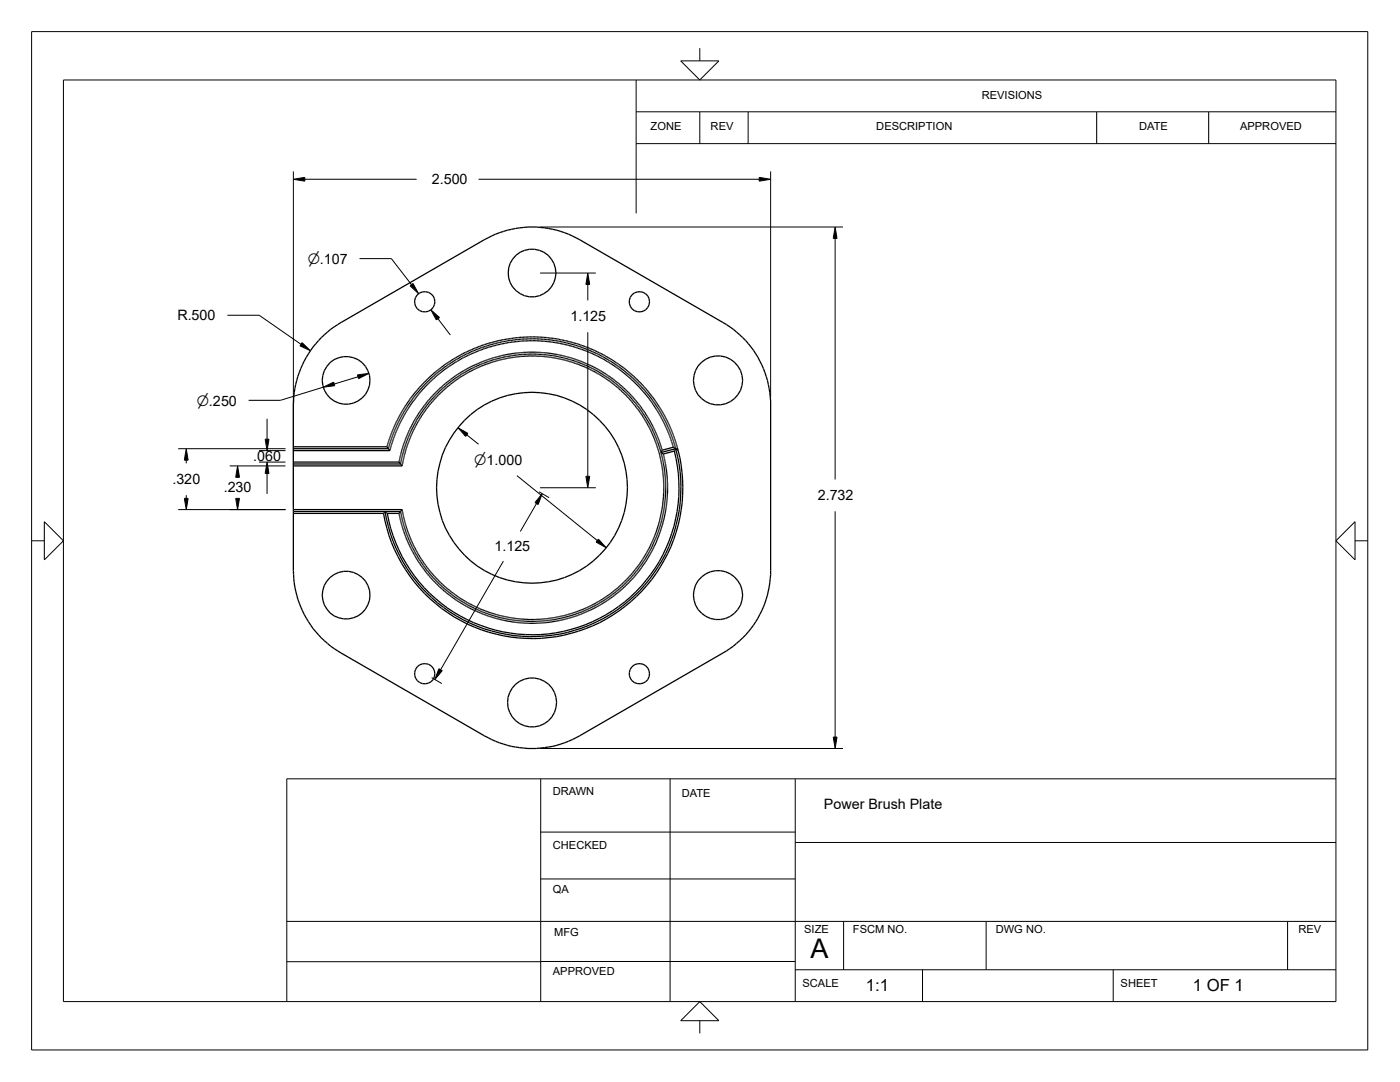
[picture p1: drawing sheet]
<svg xmlns="http://www.w3.org/2000/svg" width="279mm" height="216mm" viewBox="0 0 279 216" stroke-linecap="round" stroke-linejoin="round" font-family="sans-serif">
<g fill="none" stroke="#000" stroke-width=".25">
<path d="M64.1 67.4l1.9-1.7 2.1-1.4 28.5-16.5a19 19 0 0 1 19.1 0l28.6 16.5a18.9 18.9 0 0 1 9.5 15.7v34.6a18.9 18.9 0 0 1-9.5 15.7l-28.6 16.5a19 19 0 0 1-19.1 0l-28.5-16.5a19.1 19.1 0 0 1-9.6-16.5v-33a19.4 19.4 0 0 1 5.6-13.4zM58.5 89.2h18.7M58.5 93h21.8M58.5 92.6h21.4M58.5 92.2h21.1M58.5 89.9h19.3M77.2 89.2l.6 .7M77.3 89.1h-.1M77.6 89.4l-.1 .1M77.9 88.4l-.1 .1M77.9 89.8h-.1M77.9 88.2v.1"/>
<path d="M78.1 86.5h.1M78.1 88.9h.1M78.7 87.1h.1M78.9 86.5l-1.1 3.4M79 86.4l1.2-2.7 1.6-2.6a33.2 33.2 0 0 1 5.1-5.9l1.9-1.5 2-1.4 3.6-1.9a30.6 30.6 0 0 1 11.1-2.4h1.9a29 29 0 0 1 7.2 1.2l3.3 1.2 3.6 1.9 3.7 2.7 2.3 2.2 2.1 2.5 2.2 3.4 1.7 3.4 .9 2.7M79 86.4l-.1 .1M79.6 92.2l.3 .4M79.8 91.5h.1M79.9 92.6l.4-1.8 1-3 1.8-3.9 2.5-3.5 2.2-2.4 1.3-1.1a26 26 0 0 1 12.2-5.8l4.2-.4 3.8 .1 3.4 .7 3.5 1.1 2.9 1.4 3.8 2.5 2.9 2.7 1.1 1.3 1.6 2.3 2 3.5 1.3 3.5 .8 4 .2 4.6-.3 3.1-.9 4-1.7 4-1.7 2.9-2.4 3-2.9 2.7-3.6 2.5-3.4 1.6-3.3 1-4.1 .7h-4.6l-3.7-.6-3.7-1.1-3.4-1.6-3-2-2.9-2.6-2.7-3.1-1.7-2.7-1.8-4.1-1.1-4M79.9 92.6l.4 .4M80.1 92.1h-.1M80.3 93l.4-2.3 .7-2.3 1.1-2.5 1.2-2.2a23.1 23.1 0 0 1 3.3-4.4l1.9-1.8 1.9-1.6 3.6-2.1 3.9-1.6 4.8-1 2.3-.2 2.4 .1 2.6 .3 2.5 .5 3.6 1.3 2.2 1 1.9 1.2a26.2 26.2 0 0 1 8.2 8.5l1.8 3.6 1 3 .6 3.4 .3 4.4-.3 3.1-1.1 4.2-1.5 3.7-1.4 2.3a26 26 0 0 1-8.7 8.4l-1.5 .8-2.6 1.2-2.5 .8-2 .4-3.9 .4-3.9-.2-4.8-1-3.8-1.5-3-1.7-2.3-1.8-1.1-1.1a25.7 25.7 0 0 1-4.2-5l-1.4-2.5-.8-1.9-.8-2.2-.6-3"/>
<path d="M80.3 92.6h.1M80.6 91.2h.1M131.9 90.3l.5 .3M132 90.7v.1M132.2 89.8h.1M132.2 89.8l-1.1-3.1-1.8-3.4-1.9-2.7-2.7-3-2.9-2.4-2.3-1.5-3.6-1.6-3-1a26.8 26.8 0 0 0-5.7-.8h-1.9l-2.9 .2-2.3 .5-2.4 .6-2.4 1-2.4 1.1-1.8 1.1-2 1.6-1.3 1.1-2.5 2.6-2.4 3.4-1.9 4-.9 2.6-.5 2.1M132.2 89.8l-.3 .5M132.3 92h.1M132.4 90.6l.5 2.3 .3 2.5v3l-.2 2.5-.5 2.9-.8 2.4-1 2.6-1.4 2.5-1.2 1.9-1.8 2.2-2.1 2.1-2.4 1.9-3.4 2.1-2.5 1.1-3 .9a26.8 26.8 0 0 1-5.7 .8l-1.9 .1-2.9-.3-2.3-.4-2.8-.8-3.1-1.3-2-1.1-3.1-2.2-1.3-1.1-2.5-2.6-2.4-3.4-1.8-3.7-.9-2.7-.6-2.4M132.5 91.4h.1M133.2 85.9v.1M133.3 86.1h.1"/>
<path d="M133.6 85.9h.1M133.6 87h.1M133.7 87.1v.1M133.9 86.6v.1M133.9 86.7l-1.1-2.6-2.1-3.5a29.3 29.3 0 0 0-7.7-7.7l-1.1-.8a29.6 29.6 0 0 0-5.7-2.8l-4.5-1.2-4.6-.5h-2.7l-2.5 .3-3 .6-2.3 .7a28.2 28.2 0 0 0-7.8 4 29.6 29.6 0 0 0-8 8.7l-1.8 3.5-1.5 4.1h-19M133.9 87.9h.1M133.9 86.7l.1 .1M134 86.8l.8 2.8M134 85.9h.1M134.2 87.4h.1M134.2 86.4h.1M134.2 88.8l.1 .1"/>
<path d="M134.3 86.5v.1M134.3 87.6v.1M134.4 89.2l-2.2 .6M134.4 86.7l-1.1-2.5-1.2-2.2-2.6-3.6a29.9 29.9 0 0 0-8.9-7.5l-2.2-1.1-3.4-1.3-1.8-.5-3-.5-4.7-.3-2.5 .2-3.3 .5a31.2 31.2 0 0 0-11.6 5.3l-2.1 1.8-1.6 1.5-2.7 3.2-1.2 1.9-1.5 2.8-1 2.4-.8 2.4M134.4 89.2l.4 .3M134.4 86.8l.1 .2M134.4 86.7v.1M134.4 86.9h.1M134.5 87l.6 2.1M134.5 87h.1M134.5 88.3v.1M134.5 87.1v.1"/>
<path d="M134.6 90l-2.2 .6M134.6 90a29.3 29.3 0 0 1-22.2 36 29.3 29.3 0 0 1-35.1-23.6M134.7 87.6h.1M134.7 89.7h.1M134.8 88v.1M134.8 89.4h.1M134.8 89.5a29.7 29.7 0 0 1-22.4 36.9 29.7 29.7 0 0 1-35.6-24.3M134.8 89.5l-2.9 .8M134.8 89.5l.5 .3M134.8 89.6l-.2 .4M134.8 89.5l.3 .2M134.9 89.5l.1 .1"/>
<path d="M135.1 89l.2 .8M135.1 89.7h.1M135.1 89.7l.2 .1M135.3 89.8a30.1 30.1 0 0 1-22.8 36.9 30.1 30.1 0 0 1-36-24.3M58.5 102.4h18M58.5 102.1h21.4M58.5 101.7h21.8M76.7 102.3h.1M76.8 102.1l.4 .3M76.8 102.1l-.3 .3M77 102.2h.1M77.2 102.4h.1"/>
<path d="M77.3 102.4h2.3M79.8 103.3h.1M79.9 102.1l-.3 .3M80 104.1v.1M80 102.5h.1M80.1 104.6h.1M80.3 101.7l-.4 .4M80.3 103.8v.1M80.3 102v.1M80.6 104.9h.1M80.6 103.4v.1M80.7 103.7h.1"/>
<path d="M80.8 104v.1M80.9 104.5h.1"/>
<circle cx="106.2" cy="54.5" r="4.8"/>
<circle cx="69.1" cy="75.9" r="4.8"/>
<circle cx="84.8" cy="60.2" r="2.03"/>
<circle cx="127.6" cy="60.2" r="2.03"/>
<circle cx="143.3" cy="75.9" r="4.9"/>
<circle cx="106.2" cy="97.3" r="19.1"/>
<circle cx="69.1" cy="118.8" r="4.8"/>
<circle cx="143.3" cy="118.7" r="4.9"/>
<circle cx="84.8" cy="134.4" r="2.02"/>
<circle cx="127.6" cy="134.4" r="2.02"/>
<circle cx="106.2" cy="140.2" r="4.9"/>
</g>
<g fill="none" stroke="#000" stroke-width=".2">
<path d="M6.3 6.3h266.7v203.2h-266.7zM12.7 16h253.9v183.9h-253.9zM127 16v26.6M135.8 12.1h7.7l-3.8 3.9zM139.7 9.6v2.5M58.5 34.2v66.7M58.5 35.8l2.3-.4v.8zM60.8 35.8h22.3M95.5 35.8h56M127 22.3h139.6M127 28.7h139.6M139.7 22.3v6.4"/>
<path d="M149.3 22.3v6.4M151.5 35.4l2.3 .4-2.3 .4zM153.8 34.2v45M218.9 22.3v6.4M241.2 22.3v6.4M71.8 51.6h6.3l4 5.2M81.8 57l.6-.4 1.1 2zM107.8 45.3h60.4M107.8 54.5h11.1M117.3 54.5l.4 2.3h-.8zM117.3 56.8v3.1M166.7 47.6v48.1"/>
<path d="M166.7 45.3l.3 2.3h-.7zM45.4 62.9h6.3l8.4 5.8M60.3 68.4l1.6 1.6-2-1zM64.5 77.3l-8.5 2.6h-6.4M64.5 77.3l2.1-1.1 .2 .8zM71.3 74.8l2.3-.3-2.1 1.1zM71.5 75.2l-4.8 1.4M86 61.8l1.7 1.6-.6 .4zM87.4 63.6l2.5 3.2M117.3 66.3v28.7M35.6 89.5h21.4M36.8 99.4h.7l-.3 2.3z"/>
<path d="M37.2 91.8v.7M37.2 98.8v.6M37.2 89.5l.3 2.3h-.7zM45.8 93h11.2M47 99.4h.8l-.4 2.3zM47.4 93l.4 2.2h-.8zM51.7 89.9h5.3M51.7 92.2h5.3M52.9 87.6h.8l-.4 2.3zM53.3 83.6v4M53.3 94.5v4.1M53.3 92.2l.4 2.3h-.8z"/>
<path d="M91.4 85.3l2 1.2-.5 .6zM93.2 86.8l2.3 1.8M103.2 94.9l16 13M107.6 98.1l2 1.2M107.8 97.3h11.1M108.2 98.5l-.8 2.2-.6-.4zM116.9 95h.8l-.4 2.3zM6.3 107.9h2.5M8.8 104.1l3.9 3.8-3.9 3.8zM35.6 101.7h21.4M100.5 112l-12.6 21.6M107.1 100.5l-3.3 5.5"/>
<path d="M119.4 107.6l1.6 1.7-2-1.1zM166.7 102v45.1M266.6 107.9l3.8-3.8v7.6zM270.4 107.9h2.6M86.1 135.2l2.1 1.2M87.6 133.4l.7 .4-1.5 1.8zM107.8 149.4h60.4M107.9 155.4v44.5M133.7 155.4v44.5M158.7 155.4v44.5M166.3 147.1h.7l-.3 2.3zM266.6 155.4h-209.4v44.5"/>
<path d="M107.9 175.4h50.8M107.9 166h50.8M158.7 168.1h107.9M57.2 191.9h50.7M57.2 183.9h209.4M107.9 191.9h50.8M158.7 193.5h107.9M168.4 183.9v9.6M184.1 193.5v6.4M196.8 183.9v9.6M222.2 193.5v6.4M257 183.9v9.6"/>
<path d="M135.8 203.7l3.9-3.8 3.8 3.8zM139.7 203.7v2.5"/>
</g>
<g fill="#000">
<path d="M58.5 35.4h2.3v.8h-2.3zM151.5 35.4h2.3v.8h-2.3zM81.8 56.6h1.7v2h-1.7zM117 54.5h.7v2.3h-.7zM166.3 45.3h.7v2.3h-.7zM59.9 68.4h2v1.6h-2zM64.6 76.3h2.2v1h-2.2zM71.3 74.5h2.3v1.1h-2.3zM86 61.8h1.7v2h-1.7zM36.8 99.4h.7v2.3h-.7zM36.8 89.6h.7v2.2h-.7zM47 99.4h.8v2.3h-.8z"/>
<path d="M47.1 93h.7v2.2h-.7zM52.9 87.6h.8v2.3h-.8zM53 92.2h.7v2.3h-.7zM91.4 85.4h2v1.7h-2zM106.8 98.6h1.4v2.1h-1.4zM116.9 95h.8v2.3h-.8zM119 107.6h2v1.7h-2zM86.8 133.5h1.5v2.1h-1.5zM166.3 147.1h.7v2.3h-.7z"/>
</g>
<text font-size="5.4" x="161.8" y="191.1">A</text>
<g font-size="3.3">
<text x="172.8" y="197.8">1:1</text>
<text x="238.1" y="197.8">1 OF 1</text>
</g>
<g font-size="2.9">
<text x="86.2" y="36.7">2.500</text>
<text x="61.4" y="52.7">n.107</text>
<text x="35.4" y="63.8">R.500</text>
<text x="113.8" y="64">1.125</text>
<text x="39.3" y="80.9">n.250</text>
<text x="50.5" y="92">.060</text>
<text x="94.7" y="92.8">n1.000</text>
<text x="34.4" y="96.6">.320</text>
<text x="44.7" y="98.3">.230</text>
<text x="163.2" y="99.8">2.732</text>
<text x="98.7" y="109.9">1.125</text>
<text x="164.4" y="161.3">Power Brush Plate</text>
</g>
<g font-size="2.2">
<text x="195.9" y="19.7">REVISIONS</text>
<text x="129.8" y="25.9">ZONE</text>
<text x="141.8" y="25.9">REV</text>
<text x="174.9" y="25.9">DESCRIPTION</text>
<text x="227.3" y="25.9">DATE</text>
<text x="247.5" y="25.9">APPROVED</text>
<text x="110.3" y="158.7">DRAWN</text>
<text x="136.1" y="159">DATE</text>
<text x="110.3" y="169.3">CHECKED</text>
<text x="110.3" y="178.3">QA</text>
<text x="110.6" y="186.7">MFG</text>
<text x="160.5" y="186.2">SIZE</text>
<text x="170.2" y="186.2">FSCM NO.</text>
<text x="198.7" y="186.2">DWG NO.</text>
<text x="259.1" y="186.2">REV</text>
<text x="110.3" y="194.6">APPROVED</text>
<text x="160.1" y="197">SCALE</text>
<text x="223.6" y="197">SHEET</text>
</g>
</svg>
